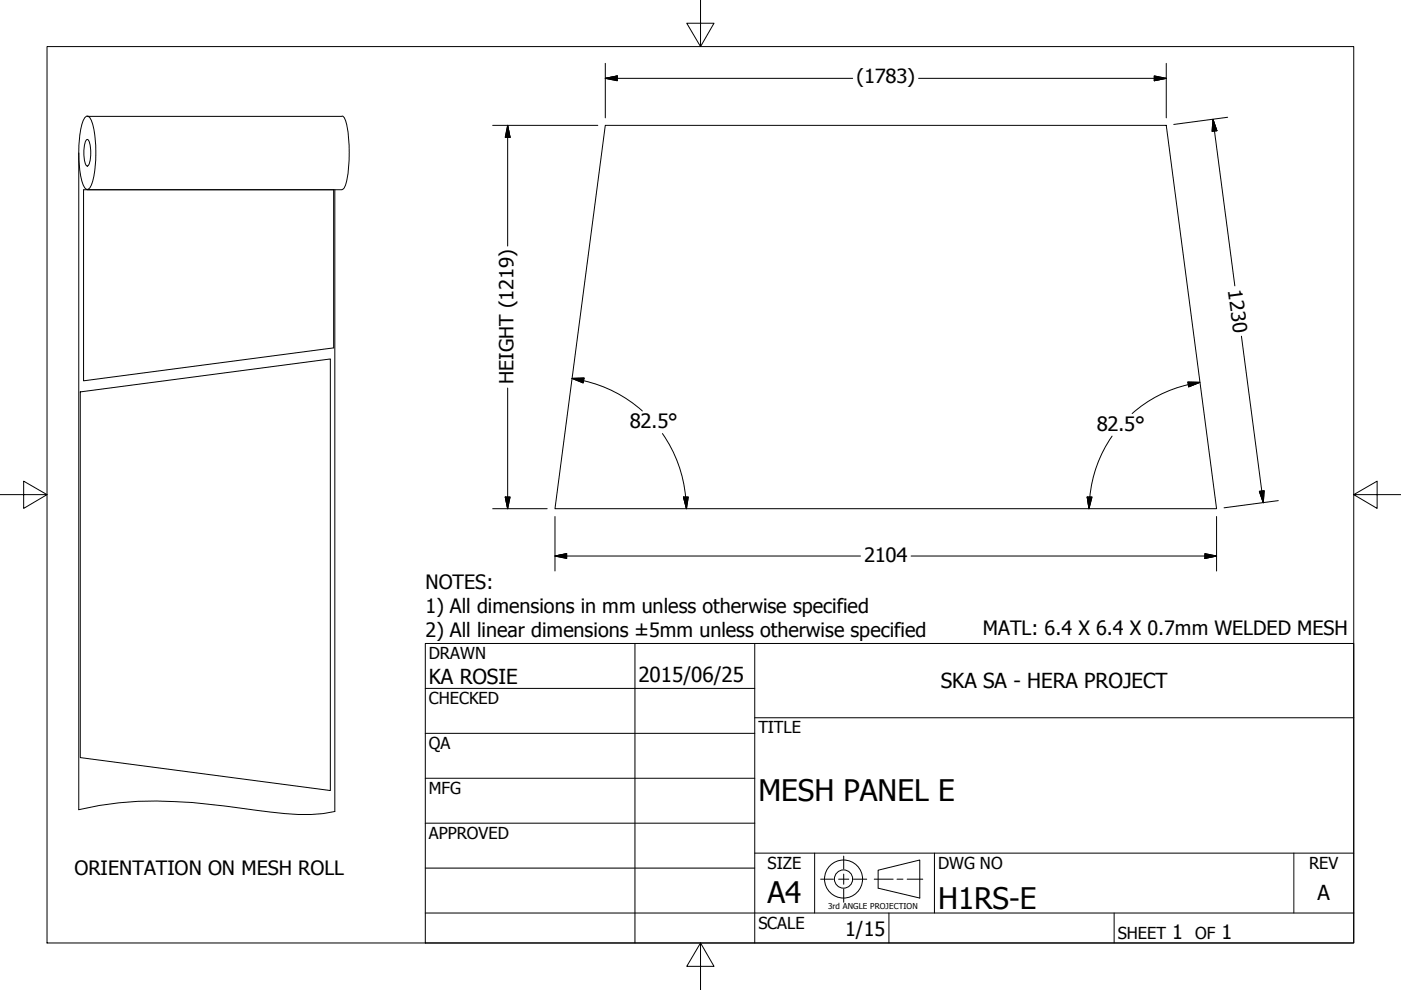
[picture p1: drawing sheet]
<svg xmlns="http://www.w3.org/2000/svg" width="297mm" height="210mm" viewBox="0 0 297 210" stroke-linecap="round" stroke-linejoin="round" font-family="sans-serif">
<!-- layer: Visible (ANSI) -->
<path d="M128.3 26.6h119l10.6 81.3h-140.2zM17.7 40.2v40.5l53-6.9v-33.6M17 83.1l53-7v91.5l-53-7z" fill="none" stroke="#000" stroke-width=".21"/>
<!-- layer: Visible Narrow (ANSI) -->
<path d="M17.7 40.2h53" fill="none" stroke="#000" stroke-width=".21"/>
<!-- layer: Border (ANSI) -->
<path d="M148.5 -.1v10l-2.9-5h5.8l-2.9 5M10 9.9h277v190h-277zM0 104.9h10l-5-2.9v5.8l5-2.9M287 104.9l5 2.9v-5.8l-5 2.9h10M148.5 199.9l2.9 5h-5.8l2.9-5v10" fill="none" stroke="#000" stroke-width=".21"/>
<!-- layer: Title (ANSI) -->
<g fill="none" stroke="#000" stroke-width=".21">
<path d="M90.2 136.4h196.8v63.5h-196.8zM134.6 136.4v63.5M160 136.4v63.5M90.2 146h69.8M90.2 155.5h69.8M160 152.2h127M90.2 165h69.8M90.2 174.5h69.8M90.2 193.6h196.8M90.2 184.1h69.8M160 180.9h127M172.7 180.9v12.7"/>
<path d="M188.5 193.6v6.3M198.1 180.9v12.7M236.2 193.6v6.3M274.3 180.9v12.7"/>
</g>
<!-- layer: Sketch Geometry (ANSI) -->
<g fill="none" stroke="#000" stroke-width=".21">
<path d="M16.7 32.4v139.3a74.5 74.5 0 0 1 24.1-1.5l13.6 1.6a61.6 61.6 0 0 0 14.1 .7l2.5-.4v-131.9M18.2 24.7l.3-.1a2.13 2.13 0 0 1 1.2 1.8 26.6 26.6 0 0 1-.3 12.7l-.6 .9-.3 .2a2.13 2.13 0 0 1-1.2-1.9 26.6 26.6 0 0 1 .3-12.6zM18.3 29.7l.2-.1a3.3 3.3 0 0 1 .7 2.8l-.1 1.4a1.57 1.57 0 0 1-.6 1.4 3.3 3.3 0 0 1-.7-2.8l.1-1.4zM18.5 24.7h54M72.5 24.6a2.15 2.15 0 0 1 1 1.8 32.1 32.1 0 0 1-.2 12.7l-.5 .9-.3 .2M18.5 40.2h54M174 186.4h2.7M177.8 186.4h2.2M178.9 181.5v2.7M178.9 185.3v2.2M178.9 188.5v2.8M181 186.4h2.8"/>
<path d="M185.4 186.4h4M186.2 184.5l8.8-2.2v8.1l-8.8-2.1zM190.2 186.4h1.3M192.3 186.4h3.3"/>
<circle cx="178.8" cy="186.4" r="4"/>
<circle cx="178.8" cy="186.4" r="1.94"/>
</g>
<!-- layer: Dimension (ANSI) -->
<g fill="none" stroke="#000" stroke-width=".21">
<path d="M128.3 16.6l2.6-.5v1zM128.3 16.6h52.5M128.3 13.4v11.6M194.8 16.6h52.5M244.7 16.1l2.6 .5-2.6 .5zM247.3 13.4v11.6M104.5 26.6h22.2M107.6 26.6l.5 2.5h-1zM107.6 26.6v25.6M257.2 25.3l.8 2.4-1 .1zM257.2 25.3l4.6 35.3M260.3 24.9l-11.4 1.5"/>
<path d="M263.2 71.3l4.6 35.3M107.6 82.3v25.6M121.3 80.2h2.5l-.2 1zM121.3 80.2l2.5 .5M123.7 80.7a27.8 27.8 0 0 1 12.5 6.4M140.4 91.9a28.5 28.5 0 0 1 5.1 16M235.8 92.5a27 27 0 0 0-4.7 12.9M251.8 81l2.6 .1-2.4 .9zM254.4 81.1a27.6 27.6 0 0 0-14.4 6.6M104.5 107.9h11.5M107.1 105.4h1l-.5 2.5zM117.7 117.9l2.4-.5v1z"/>
<path d="M117.7 117.9h64.7M117.7 109.5v11.6M144.9 105.4h1l-.4 2.5zM193.2 117.9h64.7M230.5 105.4h1l-.6 2.5zM231 105.4l-.1 2.5M255.5 117.4l2.4 .5-2.4 .5zM257.9 109.5v11.6M267 104.2l1-.2-.2 2.6zM271 106.1l-11.5 1.6"/>
</g>
<g fill="#000" stroke="#000" stroke-width=".21">
<path d="M128.3 16.6l2.6-.5zM128.3 16.6l2.6-.5v1zM244.7 17.1l2.6-.5zM244.7 16.1l2.6 .5-2.6 .5zM107.6 26.6l.5 2.5zM107.6 26.6l.5 2.5h-1zM257.2 25.3l.8 2.4zM257.2 25.3l.8 2.4-1 .1zM121.3 80.2h2.5zM121.3 80.2h2.5l-.2 1zM252 82l2.4-.9zM251.8 81l2.6 .1-2.4 .9z"/>
<path d="M107.1 105.4l.5 2.5zM107.1 105.4h1l-.5 2.5zM117.7 117.9l2.4-.5zM117.7 117.9l2.4-.5v1zM144.9 105.4l.6 2.5zM144.9 105.4h1l-.4 2.5zM230.5 105.4l.4 2.5zM230.5 105.4h1l-.6 2.5zM255.5 118.4l2.4-.5zM255.5 117.4l2.4 .5-2.4 .5zM267 104.2l.8 2.4zM267 104.2l1-.2-.2 2.6z"/>
</g>
<g font-size="6.3">
<text x="160.8" y="169.8">MESH PANEL E</text>
<text x="162.8" y="191.4">A4</text>
<text x="198.9" y="192.7">H1RS-E</text>
</g>
<g font-size="4.4">
<text x="90.9" y="145.1">KA ROSIE</text>
<text x="135.4" y="144.5">2015/06/25</text>
<text x="199.5" y="145.9">SKA SA - HERA PROJECT</text>
<text x="279.3" y="190.7">A</text>
</g>
<g font-size="4.2">
<text x="133.5" y="90.8">82.5°</text>
<text x="232.5" y="91.4">82.5°</text>
<text x="183.2" y="119.2">2104</text>
<text x="90.2" y="124.9">NOTES:</text>
<text x="90.2" y="130">1) All dimensions in mm unless otherwise specified</text>
<text x="90.2" y="135">2) All linear dimensions ±5mm unless otherwise specified</text>
<text x="208.4" y="134.7">MATL: 6.4 X 6.4 X 0.7mm WELDED MESH</text>
<text x="15.8" y="185.5">ORIENTATION ON MESH ROLL</text>
<text x="179.2" y="198.5">1/15</text>
<text x="248.5" y="199.1">1</text>
<text x="259" y="199.1">1</text>
</g>
<g font-size="4.1">
<text x="181.6" y="17.6">(1783)</text>
<text x="260.3" y="61.6" transform="rotate(83 260.3 61.6)">1230</text>
<text x="108.8" y="81.5" transform="rotate(-90 108.8 81.5)">HEIGHT (1219)</text>
</g>
<g font-size="3.5">
<text x="90.9" y="139.7">DRAWN</text>
<text x="90.9" y="149.3">CHECKED</text>
<text x="160.8" y="155.5">TITLE</text>
<text x="90.9" y="158.8">QA</text>
<text x="90.9" y="168.3">MFG</text>
<text x="90.9" y="177.8">APPROVED</text>
<text x="162.8" y="184.2">SIZE</text>
<text x="198.9" y="184.2">DWG NO</text>
<text x="277.6" y="184.2">REV</text>
<text x="160.8" y="196.9">SCALE</text>
<text x="237" y="199.1">SHEET</text>
<text x="253.4" y="199.1">OF</text>
</g>
<text font-size="1.7" x="175.6" y="192.8">3rd ANGLE PROJECTION</text>
</svg>
